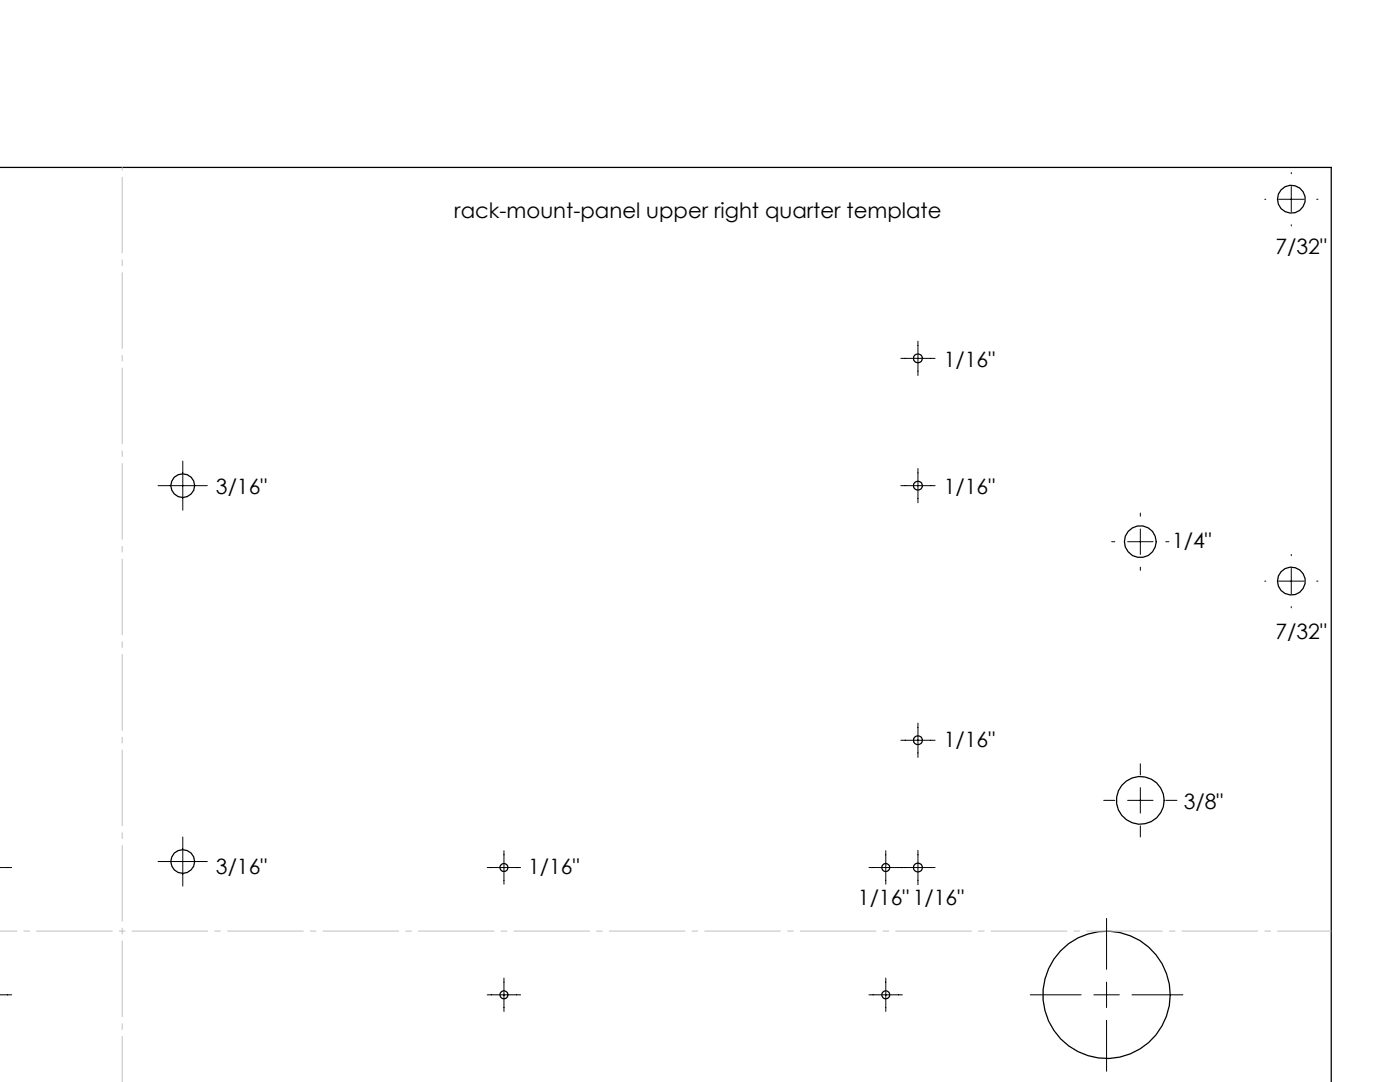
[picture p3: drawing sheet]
<svg xmlns="http://www.w3.org/2000/svg" width="279mm" height="216mm" viewBox="0 0 279 216" stroke-linecap="round" stroke-linejoin="round" font-family="sans-serif">
<g fill="none" stroke="#000" stroke-width=".25">
<path d="M-.1 33.4h265.8v182.5"/>
<circle cx="257.7" cy="39.8" r="2.78"/>
<circle cx="183.2" cy="71.5" r=".89"/>
<circle cx="36.5" cy="96.9" r="2.37"/>
<circle cx="183.2" cy="96.9" r=".89"/>
<circle cx="227.6" cy="108.1" r="3.2"/>
<circle cx="257.7" cy="116" r="2.78"/>
<circle cx="183.2" cy="147.7" r=".89"/>
<circle cx="227.6" cy="159.7" r="4.8"/>
<circle cx="36.5" cy="171.9" r="2.37"/>
<circle cx="100.6" cy="173.1" r=".79"/>
<circle cx="176.8" cy="173.1" r=".79"/>
<circle cx="183.2" cy="173.1" r=".89"/>
<circle cx="100.6" cy="198.5" r=".79"/>
<circle cx="176.8" cy="198.5" r=".79"/>
<circle cx="220.8" cy="198.5" r="12.7"/>
</g>
<path d="M24.4 215.9v-182.5" fill="none" stroke="#c0c0c0" stroke-width=".2" stroke-dasharray="15.2 1.3 1.3 1.3" stroke-dashoffset="-1.9" stroke-linecap="butt"/>
<path d="M265.7 185.8h-265.8" fill="none" stroke="#c0c0c0" stroke-width=".2" stroke-dasharray="15.2 1.3 1.3 1.3" stroke-dashoffset="4.4" stroke-linecap="butt"/>
<g fill="none" stroke="#000" stroke-width=".2">
<path d="M252.4 39.8h.2M255.2 39.8h5M257.7 34.4v.3M257.7 37.2v5.1M262.8 39.8h.2M257.7 44.8v.3M179.8 71.5h6.8M183.2 68.1v6.8M31.5 96.9h9.9M36.5 92v9.8M179.8 96.9h6.8M183.2 93.5v6.8"/>
<path d="M221.9 108.1h.6M225 108.1h5.1M227.6 102.4v.6M227.6 105.6v5M227.6 113.2v.6M232.7 108.1h.6M252.4 116h.2M255.2 116h5M257.7 110.6v.3M257.7 113.4v5.1M262.8 116h.2M257.7 121v.3"/>
<path d="M179.8 147.7h6.8M183.2 144.3v6.8M220.3 159.7h2.2M225 159.7h5.1M227.6 152.4v2.2M227.6 157.2v5M232.7 159.7h2.2M-.1 173.1h2.4M31.5 171.9h9.9M36.5 167v9.8M97.2 173.1h6.7M100.6 169.8v6.6"/>
<path d="M173.4 173.1h13.2M176.8 169.8v6.6M183.2 169.7v6.8M227.6 164.8v2.2M-.1 198.5h2.4M97.2 198.5h6.7M100.6 195.2v6.6M173.4 198.5h6.7M176.8 195.2v6.6M205.6 198.5h10.2M218.3 198.5h5.1M220.8 183.3v10.1"/>
<path d="M220.8 196v5M225.9 198.5h10.2M220.8 203.6v10.1"/>
</g>
<g font-size="4.2">
<text x="90.7" y="43.5">rack-mount-panel upper right quarter template</text>
<text x="254.6" y="50.7">7/32&quot;</text>
<text x="188.4" y="73.2">1/16&quot;</text>
<text x="43.1" y="98.5">3/16&quot;</text>
<text x="188.4" y="98.5">1/16&quot;</text>
<text x="233.9" y="109.4">1/4&quot;</text>
<text x="254.6" y="127.5">7/32&quot;</text>
<text x="188.4" y="149.1">1/16&quot;</text>
<text x="236.2" y="161.3">3/8&quot;</text>
<text x="43.1" y="174.4">3/16&quot;</text>
<text x="105.4" y="174.4">1/16&quot;</text>
<text x="171.2" y="180.6">1/16&quot; 1/16&quot;</text>
</g>
</svg>
